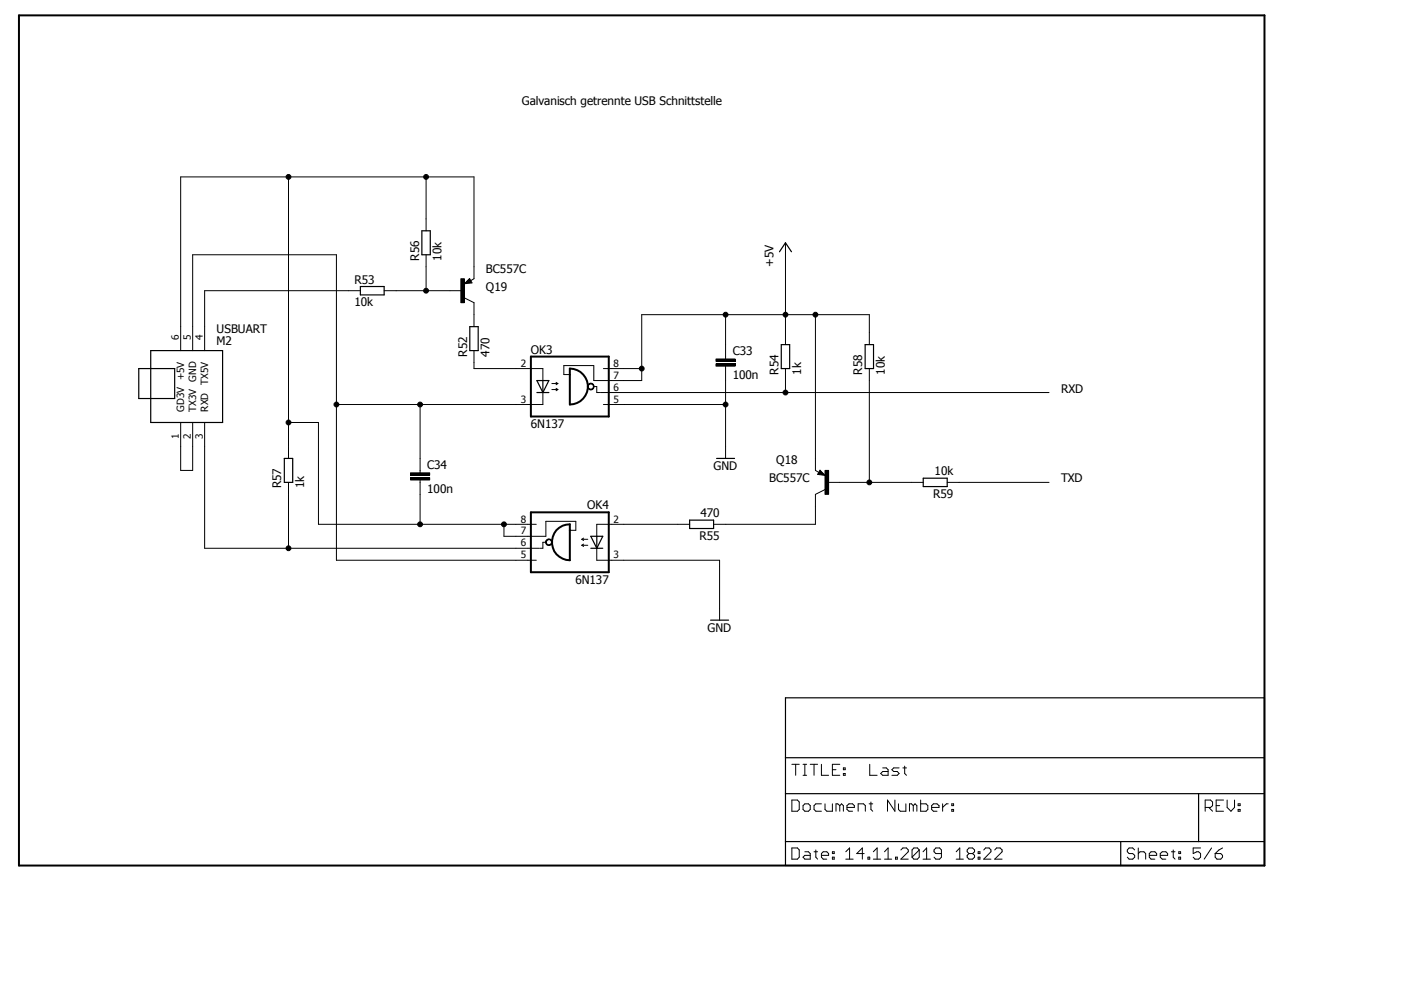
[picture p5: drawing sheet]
<svg xmlns="http://www.w3.org/2000/svg" width="297mm" height="210mm" viewBox="0 0 297 210" stroke-linecap="round" stroke-linejoin="round" font-family="sans-serif">
<path d="M3.5 3l264.9 181.1M268.4 3l-264.9 181.1" fill="none" stroke="#fff" stroke-width=".21"/>
<path d="M4 3.3h264.1v180.2h-264.1zM112.6 75.6h16.5v12.7h-16.5zM120.8 78.1a3.8 3.8 0 0 1 3.8 3.9 3.8 3.8 0 0 1-3.8 3.8zM112.6 108.6h16.5v12.7h-16.5zM118 112.4a3.7 3.7 0 0 1 2.8-1.2v7.6a3.8 3.8 0 0 1-3.5-2.3 3.8 3.8 0 0 1 .7-4.1z" fill="none" stroke="#000" stroke-width=".42"/>
<g fill="none" stroke="#000" stroke-width=".25">
<path d="M89.4 48.9h1.8v5.1h-1.8zM99.5 59.7h-.4l.4-.2 .2 .4-1 .1 .8-.8 .4 .7M165.3 53.4l1.2-1.9 1.3 1.9M29.4 78.1h7.6v6.4h-7.6zM32 74.3h15.2v15.3h-15.2zM76.4 60.7h5v1.8h-5zM99.6 69.3h1.8v5h-1.8zM165.6 73.1h1.8v5h-1.8zM183.4 73.1h1.8v5h-1.8zM60.3 97.2h1.8v5.1h-1.8zM113.8 80.7h2.6l-1.3 2.5zM113.8 83.2h2.6"/>
<path d="M115.1 80.7v2.5M151.9 97.2h3.8M125.3 113.7h2.5l-1.3 2.5zM125.3 116.2h2.5M126.5 113.7v2.5M146.2 110.3h5.1v1.8h-5.1zM173.9 100.4h.4l-.4-.3-.3 .4 1.1 .1-.8-.7-.4 .6M195.7 101.4h5.1v1.8h-5.1zM150.7 131.5h3.8M166.5 148h101.6v35.5h-101.6zM166.5 168.3h101.6M166.5 178.4h101.6"/>
<path d="M166.5 160.7h101.6M237.6 178.4v5.1M254.1 168.3v10.1"/>
</g>
<g fill="none" stroke="#000" stroke-width=".21">
<path d="M61.2 37.5v59.7M90.3 37.5v11.4M90.3 54v7.6M97.7 59.1h.8v5.1h-.8zM99.6 59.1l.5 .9-1.6 .2zM99.8 59.5l.7-.4v-21.6h-62.2v36.8M166.5 51.5v21.6M40.8 74.3v-20.3h30.5v64.8h42.4M76.4 61.6h-33v12.7M81.4 61.6h16.6M98.5 63.2l2 1v5.1M100.5 74.3v3.8h14.6v2.6"/>
<path d="M127.9 78.1h8.2M151.8 77.1h4.1v.5h-4.1zM151.8 76.1h4.1v.5h-4.1zM153.8 66.7v9.4M153.8 77.6v19.6M166.5 78.1v5.1M172.9 66.7v33l.7 .5M184.3 73.1v-6.4h-48.2v14h-10.2v-3.2h-6.4v1.9h1.3M184.3 78.1v24.2M38.3 89.6v10.1h2.5v-10.1M43.4 89.6v26.6h70.9M61.2 89.6h6.3v21.6h46.2"/>
<path d="M89.1 85.8v14.4M115.1 83.2v2.6h-43.8M117 81.3h1.3M117 82.6h1.3M117.9 81.1l.4 .2M117.9 82.3l.4 .3M118.3 81.3l-.4 .3M118.3 82.6l-.4 .2M124.6 81.6a.71 .71 0 0 1 1.2-.1 .71 .71 0 0 1-.3 1.1 .71 .71 0 0 1-1-.6h.2a.56 .56 0 0 1 .8-.5 .56 .56 0 0 1 .2 .9 .56 .56 0 0 1-.9-.2l-.1-.2h-.2zM125.9 82h.6v1.2h.7M127.3 83.2h95.1M127.9 85.8h25.9"/>
<path d="M173.9 99.7l1 1.1-1.5-.2zM174.9 99.7h.8v5.1h-.8zM61.2 102.3v13.9M87 101.3h4.1v.5h-4.1zM87 100.2h4.1v.6h-4.1zM89.1 101.8v9.4M106.8 111.2v2.5h8.9v-3.2h6.4v1.9h-1.3M115.7 114.6a.73 .73 0 0 1 1.2-.1 .73 .73 0 0 1-.3 1.2 .73 .73 0 0 1-.9-.7h.1a.55 .55 0 0 1 .7-.6 .55 .55 0 0 1 .3 .9 .55 .55 0 0 1-.9-.1l-.1-.2h-.1zM115.7 115h-.6v1.2h-.6M123.4 114.3h1.2M123.4 114.3l.3 .3M123.4 115.6h1.2"/>
<path d="M123.4 115.6l.3 .3M123.7 114.1l-.3 .2M123.7 115.4l-.3 .2M126.5 116.2v2.6h26.1v12.7M146.2 111.2h-19.7v2.5M174.9 103.8l-2 1v6.4h-21.6M175.4 102.3h20.3M200.8 102.3h21.6M167.9 169.6h1.2l.4 .5v1.5l-.4 .4h-1.2zM167.9 179.8h1.2l.4 .4v1.5l-.4 .5h-1.2zM167.9 162.1h1.6M168.7 162.1v2.3"/>
<path d="M170.3 170.8l.3-.4h.8l.4 .4v.8l-.4 .4h-.8l-.3-.4zM170.3 162.1h.7M170.3 164.4h.7M170.6 162.1v2.3M171.8 162.1h1.6M172.6 162.1v2.3M174.2 162.1v2.3h1.5M174.2 170.4h-1.2l-.4 .4v.8l.4 .4h1.2M174.9 170.4v1.2l.4 .4h1.2v-1.6M176.5 163.2h.7M178.1 162.1h-1.6v2.3h1.6M178.1 170.8l-.5-.4h-.4v1.6"/>
<path d="M178.1 170.8l.3-.4 .4 .4v1.2M178.1 170.8v1.2M178.8 164h.4v.4h-.4zM178.8 162.8h.4v.4h-.4zM179.6 171.2h1.5v-.4l-.3-.4h-.8l-.4 .4v.8l.4 .4h.8M181.9 172v-1.6h1.2l.4 .4v1.2M184.3 170.4h.7M184.4 162.1v2.3h1.6M184.7 170.1v1.5l.3 .4M187.2 162.8h.7l.4 .4v1.2h-1.1l-.5-.4 .5-.4h1.1M189.7 169.6v2.4l-1.5-2.4v2.4M190.5 170.4v1.2l.4 .4h1.2v-1.6"/>
<path d="M190.6 162.8h-1.1l-.4 .4 .4 .4h.7l.4 .4-.4 .4h-1.1M191.4 162.8h.8M191.8 162.4v1.6l.4 .4M193.6 170.8l-.4-.4h-.4v1.6M193.6 170.8v1.2M193.6 170.8l.4-.4 .4 .4v1.2M195.2 169.6v2.4h1.1l.4-.4v-.8l-.4-.4h-1.1M197.5 171.2h1.6v-.4l-.4-.4h-.8l-.4 .4v.8l.4 .4h.8M199.9 170.4v1.6M201 170.4h-.3l-.8 .8M201.8 171.6h.4v.4h-.4zM201.8 170.4h.4v.4h-.4z"/>
<path d="M241.3 179.8v2.4M254.5 179.8h-1.5v1.2l.7-.4h.4l.4 .4v.7l-.4 .5h-.7l-.4-.5M255.5 171.2h1.2l.4-.4v-.7l-.4-.5h-1.2v2.4M256.3 171.2l.8 .8M256.9 179.8l-1.6 2.4M257.8 170.8h.8M259.2 179.8l-.8 .4-.8 .8M259.4 169.6h-1.6v2.4h1.6M260.2 169.6v1.6l.8 .8 .7-.8v-1.6M262.5 171.6h.4v.4h-.4zM262.5 170.4h.4v.4h-.4zM170.6 180.6h.8l.4 .4v1.2h-1.2l-.3-.5 .3-.3h1.2"/>
<path d="M172.6 180.6h.8M173 180.2v1.5l.4 .5M174.2 181.4h1.5v-.4l-.4-.4h-.8l-.3 .4v.7l.3 .5h.8M176.5 181.7h.4v.5h-.4zM176.5 180.6h.4v.4h-.4zM179.3 182.2h1.6M179.3 180.6l.8-.8v2.4M183.2 181h-1.6l1.2-1.2v2.4M184 181.7h.4v.5h-.4zM185.2 182.2h1.5M185.2 180.6l.8-.8v2.4M187.5 182.2h1.6"/>
<path d="M187.5 180.6l.8-.8v2.4M189.9 181.7h.3v.5h-.3zM191 180.2l.4-.4h.8l.4 .4v.4l-1.6 1.6h1.6M194.9 180.2v1.5l-.4 .5h-.7l-.4-.5M194.9 180.2l-.4-.4h-.7l-.4 .4v1.5M194.9 180.2l-1.5 1.5M195.7 182.2h1.6M195.7 180.6l.8-.8v2.4M199.6 181h-1.2l-.4-.4v-.4l.4-.4h.8l.4 .4v1.5l-.4 .5h-.8l-.4-.5M202.7 182.2h1.6M202.7 180.6l.8-.8v2.4M205.4 181l-.3 .4v.3l.3 .5h.8l.4-.5v-.3l-.4-.4"/>
<path d="M205.4 181l-.3-.4v-.4l.3-.4h.8l.4 .4v.4l-.4 .4M205.4 181h.8M207.4 181.7h.4v.5h-.4zM207.4 180.6h.4v.4h-.4zM208.6 180.2l.4-.4h.7l.4 .4v.4l-1.5 1.6h1.5M210.9 180.2l.4-.4h.7l.5 .4v.4l-1.6 1.6h1.6M240.6 180.2l-.4-.4h-.8l-.4 .4v.4l.4 .4h.8l.4 .4v.3l-.4 .5h-.8l-.4-.5M241.3 181l.4-.4h.8l.4 .4v1.2M243.7 181.4h1.5v-.4l-.3-.4h-.9l-.3 .4v.7l.3 .5h.9M246 181.4h1.6v-.4l-.4-.4h-.8l-.4 .4v.7l.4 .5h.8M248.4 180.6h.7M248.7 180.2v1.5l.4 .5"/>
<path d="M249.9 181.7h.4v.5h-.4zM249.9 180.6h.4v.4h-.4zM257.6 181h1.2l.4 .4v.3l-.4 .5h-.8l-.4-.5z"/>
<circle cx="61.2" cy="37.5" r=".51"/>
<circle cx="90.3" cy="37.5" r=".51"/>
<circle cx="90.3" cy="61.6" r=".51"/>
<circle cx="136.1" cy="78.1" r=".51"/>
<circle cx="153.8" cy="66.7" r=".51"/>
<circle cx="166.5" cy="66.7" r=".51"/>
<circle cx="172.9" cy="66.7" r=".51"/>
<circle cx="61.2" cy="89.6" r=".51"/>
<circle cx="71.3" cy="85.8" r=".51"/>
<circle cx="89.1" cy="85.8" r=".51"/>
<circle cx="153.8" cy="85.8" r=".51"/>
<circle cx="166.5" cy="83.2" r=".51"/>
<circle cx="61.2" cy="116.2" r=".51"/>
<circle cx="89.1" cy="111.2" r=".51"/>
<circle cx="106.8" cy="111.2" r=".51"/>
<circle cx="184.3" cy="102.3" r=".51"/>
</g>
<g fill="#000">
<path d="M97.7 59.1h.8v5.1h-.8z" fill-rule="evenodd"/>
<path d="M151.8 77.1h4.1v.5h-4.1z" fill-rule="evenodd"/>
<path d="M151.8 76.1h4.1v.5h-4.1z" fill-rule="evenodd"/>
<path d="M124.6 81.6a.71 .71 0 0 1 1.2-.1 .71 .71 0 0 1-.3 1.1 .71 .71 0 0 1-1-.6h.2a.56 .56 0 0 1 .8-.5 .56 .56 0 0 1 .2 .9 .56 .56 0 0 1-.9-.2l-.1-.2h-.2z" fill-rule="evenodd"/>
<path d="M174.9 99.7h.8v5.1h-.8z" fill-rule="evenodd"/>
<path d="M87 101.3h4.1v.5h-4.1z" fill-rule="evenodd"/>
<path d="M87 100.2h4.1v.6h-4.1z" fill-rule="evenodd"/>
<path d="M115.7 114.6a.73 .73 0 0 1 1.2-.1 .73 .73 0 0 1-.3 1.2 .73 .73 0 0 1-.9-.7h.1a.55 .55 0 0 1 .7-.6 .55 .55 0 0 1 .3 .9 .55 .55 0 0 1-.9-.1l-.1-.2h-.1z" fill-rule="evenodd"/>
<circle cx="61.2" cy="37.5" r=".51"/>
<circle cx="90.3" cy="37.5" r=".51"/>
<circle cx="90.3" cy="61.6" r=".51"/>
<circle cx="136.1" cy="78.1" r=".51"/>
<circle cx="153.8" cy="66.7" r=".51"/>
<circle cx="166.5" cy="66.7" r=".51"/>
<circle cx="172.9" cy="66.7" r=".51"/>
<circle cx="61.2" cy="89.6" r=".51"/>
<circle cx="71.3" cy="85.8" r=".51"/>
<circle cx="89.1" cy="85.8" r=".51"/>
<circle cx="153.8" cy="85.8" r=".51"/>
<circle cx="166.5" cy="83.2" r=".51"/>
<circle cx="61.2" cy="116.2" r=".51"/>
<circle cx="89.1" cy="111.2" r=".51"/>
<circle cx="106.8" cy="111.2" r=".51"/>
<circle cx="184.3" cy="102.3" r=".51"/>
</g>
<g font-size="2.5">
<text x="110.7" y="22.3">Galvanisch getrennte USB Schnittstelle</text>
<text x="88.9" y="55.3" transform="rotate(-90 88.9 55.3)">R56</text>
<text x="93.6" y="55.3" transform="rotate(-90 93.6 55.3)">10k</text>
<text x="103" y="57.8">BC557C</text>
<text x="164" y="56.6" transform="rotate(-90 164 56.6)">+5V</text>
<text x="75.1" y="64.9">10k</text>
<text x="75.1" y="60.2">R53</text>
<text x="103" y="61.6">Q19</text>
<text x="45.9" y="70.5">USBUART</text>
<text x="45.9" y="73.1">M2</text>
<text x="99" y="75.6" transform="rotate(-90 99 75.6)">R52</text>
<text x="103.8" y="75.6" transform="rotate(-90 103.8 75.6)">470</text>
<text x="112.6" y="75">OK3</text>
<text x="155.4" y="75.2">C33</text>
<text x="155.4" y="80.3">100n</text>
<text x="165.1" y="79.4" transform="rotate(-90 165.1 79.4)">R54</text>
<text x="169.8" y="79.4" transform="rotate(-90 169.8 79.4)">1k</text>
<text x="182.8" y="79.4" transform="rotate(-90 182.8 79.4)">R58</text>
<text x="187.6" y="79.4" transform="rotate(-90 187.6 79.4)">10k</text>
<text x="225" y="83.2">RXD</text>
<text x="112.6" y="90.8">6N137</text>
<text x="90.6" y="99.4">C34</text>
<text x="151.3" y="99.7">GND</text>
<text x="164.6" y="98.5">Q18</text>
<text x="198.2" y="100.8">10k</text>
<text x="59.6" y="103.5" transform="rotate(-90 59.6 103.5)">R57</text>
<text x="64.5" y="103.5" transform="rotate(-90 64.5 103.5)">1k</text>
<text x="90.6" y="104.4">100n</text>
<text x="124.5" y="108">OK4</text>
<text x="163.1" y="102.3">BC557C</text>
<text x="197.8" y="105.5">R59</text>
<text x="225" y="102.3">TXD</text>
<text x="148.5" y="109.6">470</text>
<text x="148.3" y="114.4">R55</text>
<text x="122" y="123.9">6N137</text>
<text x="150" y="134">GND</text>
</g>
<g font-size="2.1">
<text x="37.9" y="72" transform="rotate(-90 37.9 72)">6</text>
<text x="40.5" y="72" transform="rotate(-90 40.5 72)">5</text>
<text x="43" y="72" transform="rotate(-90 43 72)">4</text>
<text x="110.4" y="77.8">2</text>
<text x="130.1" y="77.8">8</text>
<text x="44.2" y="81.5" transform="rotate(-90 44.2 81.5)">TX5V</text>
<text x="130.1" y="82.9">6</text>
<text x="130.1" y="80.3">7</text>
<text x="39.1" y="87.2" transform="rotate(-90 39.1 87.2)">GD3V +5V</text>
<text x="41.6" y="87.3" transform="rotate(-90 41.6 87.3)">TX3V GND</text>
<text x="44.2" y="87.2" transform="rotate(-90 44.2 87.2)">RXD</text>
<text x="110.4" y="85.4">3</text>
<text x="130.1" y="85.4">5</text>
<text x="37.9" y="93" transform="rotate(-90 37.9 93)">1</text>
<text x="40.5" y="93" transform="rotate(-90 40.5 93)">2</text>
<text x="43" y="93" transform="rotate(-90 43 93)">3</text>
<text x="110.4" y="110.8">8</text>
<text x="110.4" y="113.3">7</text>
<text x="130.1" y="110.8">2</text>
<text x="110.4" y="115.9">6</text>
<text x="110.4" y="118.4">5</text>
<text x="130.1" y="118.4">3</text>
</g>
</svg>
